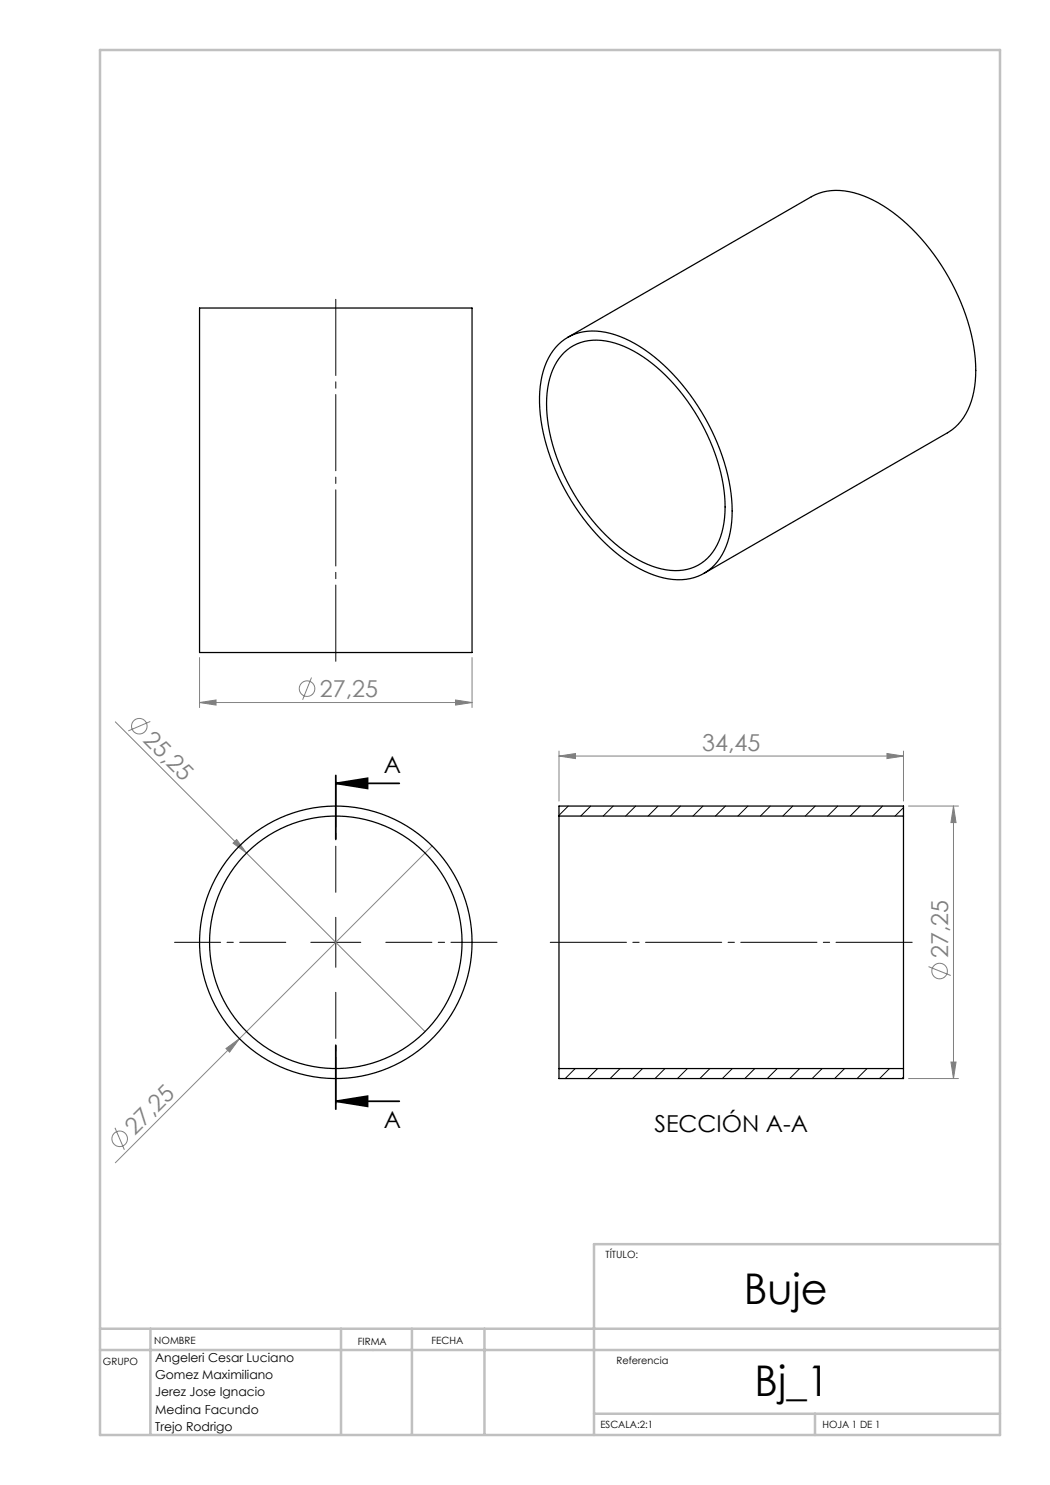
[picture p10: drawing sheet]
<svg xmlns="http://www.w3.org/2000/svg" width="210mm" height="297mm" viewBox="0 0 210 297" stroke-linecap="round" stroke-linejoin="round" font-family="sans-serif">
<g fill="none" stroke="#808080" stroke-width=".2">
<path d="M39.9 131.5v10M62.3 135.5l-1.8 4.5M91.1 140l3.3 .5-3.3 .5zM94.4 131.5v10M23.1 144.4l26.2 26.2M30.1 144.3l-4.4 1.9M39.9 140.5l3.3-.5v1zM39.9 140.5h54.5M111.8 151.2l3.3-.5v1zM111.8 150.2v10M111.8 151.2h68.9M177.4 150.7l3.3 .5-3.3 .5z"/>
<path d="M180.7 150.2v10M46.6 168.6l.7-.7 2 2.7zM49.3 170.6l35.7 35.7M86.4 169.2l-63.3 63.4M181.7 161.2h10M190.7 161.2l.5 3.3h-1zM190.7 161.2v54.5M185.7 193.3l4.4 1.8M45.2 209.7l2.7-2-2 2.7zM181.7 215.7h10M190.2 212.4h1l-.5 3.3zM23 225.6l1.9 4.4"/>
<circle cx="61.4" cy="137.7" r="1.56"/>
<circle cx="27.9" cy="145.2" r="1.56"/>
<circle cx="187.9" cy="194.2" r="1.56"/>
<circle cx="23.9" cy="227.8" r="1.56"/>
</g>
<path d="M67.2 156.7h12.7M67.2 155.1v12.7M67.2 156.7l6.3-1v2zM67.2 209.1v12.7M67.2 220.3h12.7M67.2 220.3l6.3-1.1v2.1z" fill="none" stroke="#000" stroke-width=".35"/>
<path d="M67.2 132.5v-72.9M109.8 188.5h72.9" fill="none" stroke="#000" stroke-width=".2" stroke-dasharray="15.2 1.3 1.3 1.3" stroke-dashoffset="-.3"/>
<path d="M67.2 178.5v-22.3M57.2 188.5h-22.3M67.2 198.5v22.2M77.2 188.5h22.2" fill="none" stroke="#000" stroke-width=".2" stroke-dasharray="15.2 1.3 1.3 1.3" stroke-dashoffset="6"/>
<path d="M62.2 188.5h10M67.2 183.5v10" fill="none" stroke="#000" stroke-width=".2"/>
<path d="M20 10h180v277h-180zM200 248.8h-81.2v38.2M20 265.8h180M20 270h180M30.1 265.8v21.1M68.2 265.8v21.1M82.4 265.8v21.1M96.9 265.8v21.1M118.8 282.8h81.2M163 282.8v4.2" fill="none" stroke="#c0c0c0" stroke-width=".5"/>
<path d="M67.2 156.7l6.3-1v2zM67.2 220.3l6.3-1.1v2.1z" fill="#000"/>
<g fill="#808080">
<path d="M46.6 168.6l.7-.7 2 2.7z"/>
<path d="M45.2 209.7l2.7-2-2 2.7z"/>
<path d="M91.1 140l3.3 .5-3.3 .5zM39.9 140.5l3.3-.5v1zM177.4 150.7l3.3 .5-3.3 .5zM111.8 151.2l3.3-.5v1z"/>
<path d="M190.7 161.2l.5 3.3h-1zM190.2 212.4h1l-.5 3.3z"/>
</g>
<g fill="none" stroke="#000" stroke-width=".25">
<path d="M39.9 61.6h54.5v68.9h-54.5zM111.7 68.9a10.8 10.8 0 0 1 11.3-1.9 32.4 32.4 0 0 1 15 12 41.7 41.7 0 0 1 8.4 23.2 15.1 15.1 0 0 1-4.1 11.4 10.6 10.6 0 0 1-10.5 1.7 31.4 31.4 0 0 1-15.1-11.6 42.3 42.3 0 0 1-8.8-23.2 15.7 15.7 0 0 1 3.8-11.6zM112.8 70.5a9.8 9.8 0 0 1 10.1-1.9 29.8 29.8 0 0 1 14.5 11.5 38.3 38.3 0 0 1 7.6 21.3 13.7 13.7 0 0 1-4.1 10.8 10 10 0 0 1-9.5 1.4 29.8 29.8 0 0 1-14.5-11.6 38.3 38.3 0 0 1-7.6-21.2 14.1 14.1 0 0 1 3.5-10.3zM113.5 67.5l48.8-28.1a11.7 11.7 0 0 1 10.4-.2 34.8 34.8 0 0 1 15.6 14 39.6 39.6 0 0 1 6.8 22 13.9 13.9 0 0 1-4.7 10.7l-49.6 28.8M111.8 163.2v50.5M111.8 163.2v-2h68.9v2M111.8 163.2h68.9M180.7 163.2v50.5M111.8 213.7h68.9M111.8 213.7v2h68.9v-2"/>
<circle cx="67.2" cy="188.5" r="27.2"/>
<circle cx="67.2" cy="188.5" r="25.2"/>
</g>
<g fill="none" stroke="#000" stroke-width=".2">
<path d="M113.7 161.2l-1.9 1.9M118.1 161.2l-2 2M122.6 161.2l-2 2M127.1 161.2l-2 2M131.6 161.2l-2 2M136.1 161.2l-2 2M140.6 161.2l-2 2M145.1 161.2l-2 2M149.6 161.2l-2 2M154.1 161.2l-2 2M158.6 161.2l-2 2M163 161.2l-2 2"/>
<path d="M167.5 161.2l-2 2M172 161.2l-2 2M176.5 161.2l-2 2M180.7 161.5l-1.7 1.7M115 213.7l-2 2M119.5 213.7l-2 2M124 213.7l-2 2M128.5 213.7l-2 2M133 213.7l-2 2M137.5 213.7l-2 2M142 213.7l-2 2M146.5 213.7l-2 2"/>
<path d="M151 213.7l-2 2M155.4 213.7l-2 2M159.9 213.7l-2 2M164.4 213.7l-2 2M168.9 213.7l-2 2M173.4 213.7l-2 2M177.9 213.7l-2 2M180.7 215.4l-.3 .3"/>
</g>
<g font-size="8.5">
<text x="148.7" y="260.8">Buje</text>
<text x="150.9" y="279.3">Bj_1</text>
</g>
<g font-size="4.7" fill="#808080">
<text x="64" y="139.4">27,25</text>
<text x="28.5" y="148.3" transform="rotate(45 28.5 148.3)">25,25</text>
<text x="140.4" y="150.2">34,45</text>
<text x="189.6" y="191.6" transform="rotate(-90 189.6 191.6)">27,25</text>
<text x="27" y="227.2" transform="rotate(-45 27 227.2)">27,25</text>
</g>
<g font-size="4.7">
<text x="76.7" y="154.6">A</text>
<text x="76.7" y="225.6">A</text>
<text x="130.9" y="226.4">SECCIÓN A-A</text>
</g>
<g font-size="2.5">
<text x="31" y="272.3">Angeleri Cesar Luciano</text>
<text x="31" y="275.8">Gomez Maximiliano</text>
<text x="31" y="279.3">Jerez Jose Ignacio</text>
<text x="31" y="282.8">Medina Facundo</text>
<text x="31" y="286.2">Trejo Rodrigo</text>
</g>
<g font-size="2">
<text x="121.1" y="251.5">TÍTULO:</text>
<text x="30.9" y="268.8">NOMBRE</text>
<text x="71.6" y="269">FIRMA</text>
<text x="86.3" y="268.7">FECHA</text>
<text x="20.6" y="273">GRUPO</text>
<text x="123.3" y="272.9">Referencia</text>
<text x="120.1" y="285.6">ESCALA:2:1</text>
<text x="164.5" y="285.6">HOJA 1 DE 1</text>
</g>
</svg>
